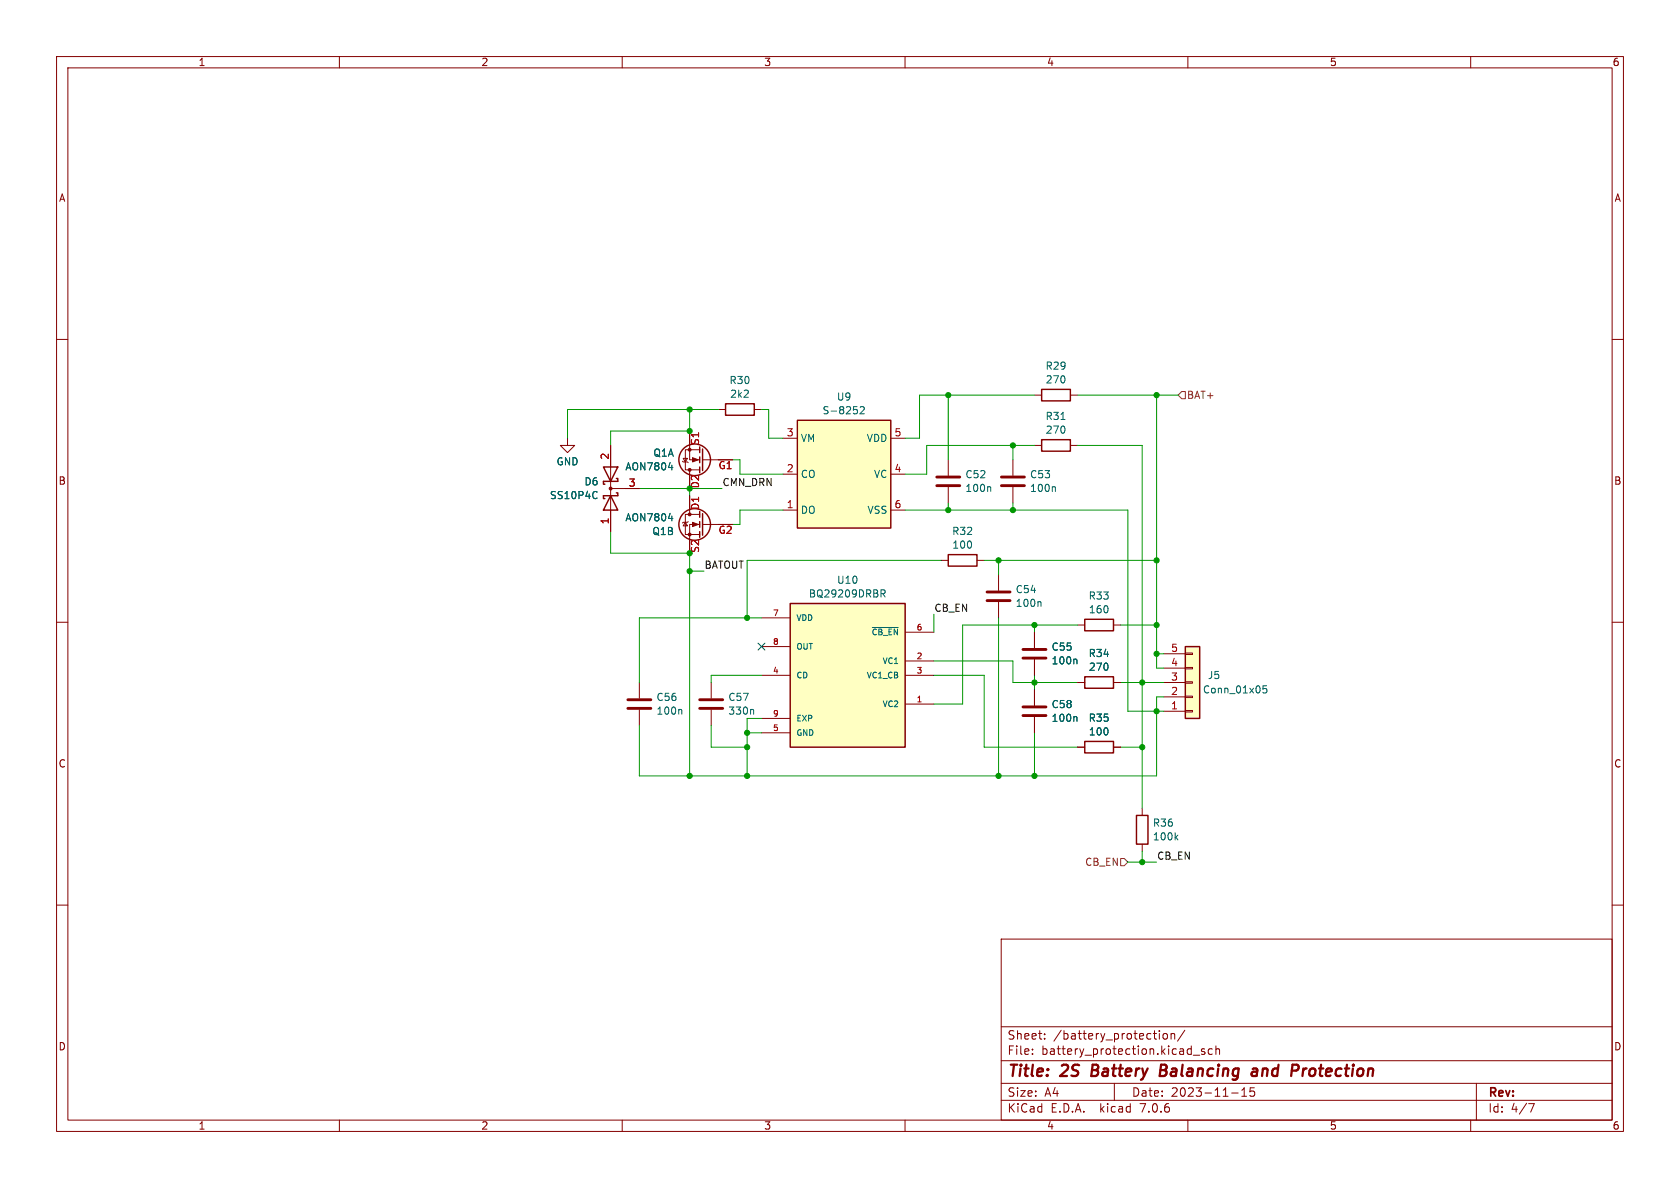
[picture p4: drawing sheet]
<svg xmlns="http://www.w3.org/2000/svg" width="297mm" height="210mm" viewBox="0 0 297 210" stroke-linecap="round" stroke-linejoin="round" font-family="sans-serif">
<g fill="none" stroke="#840000" stroke-width=".18">
<path d="M10 10h277v190h-277zM12 12h273v186h-273zM60 10v2M110 10v2M160 10v2M210 10v2M260 10v2M10 60h2M285 60h2M100.3 77.5v1.2h1.3l-1.3 1.3-1.2-1.3h1.2M107.9 78.7v15.3M121.9 76.2v5.1h1.8"/>
<path d="M123.7 79.5h-2.5v3.6h2.5M127 72.4h1.3M133.3 72.4h1.3M138.4 77.5h2.6M157.5 77.5h2.5M182.9 78.7h1.2M182.9 69.9h1.2M189.2 78.7h1.3M189.2 69.9h1.3M107.9 86.4h5.1M120.6 81.5l.2 .2h.7l.2 .1M120.8 81h.7l-.3 .7z"/>
<path d="M121.2 92.3l.3 .7h-.7zM121.7 92.2l-.2 .1h-.7l-.2 .2M121.9 83.1v3.3M121.9 87.6v3.3M123.7 92.7h-1.8v5.1M123.7 90.9h-2.5v3.6h2.5M124.2 92.7h5.3M124.2 81.3h5.3M138.4 90.2h2.6M138.4 83.8h2.6M157.5 90.2h2.5M157.5 83.8h2.5"/>
<path d="M166.4 99.1h1.2M167.6 81.3v2.8M167.6 86.1v2.8M172.7 99.1h1.3M179.1 81.3v2.8M179.1 86.1v2.8M10 110h2M134.6 119.4h5.1M134.6 109.2h5.1M134.6 114.3h5.1M160 116.8h5.1M160 119.4h5.1"/>
<path d="M160 111.8h5.1M176.5 101.6v2.8M176.5 106.4v2.8M182.9 111.8v2.8M182.9 116.6v2.8M190.5 110.5h1.3M196.8 110.5h1.3M205.7 118.1h3.8M205.7 115.6h3.8M209.5 115.4h1.3v.3h-1.3zM209.5 118h1.3v.2h-1.3zM285 110h2"/>
<path d="M113 120.7v2.7M113 125.5v2.8M125.7 120.7v2.7M125.7 125.5v2.8M134.6 129.5h5.1M134.6 127h5.1M160 124.5h5.1M182.9 121.9v2.8M182.9 126.7v2.8M190.5 120.7h1.3M190.5 132.1h1.3M196.8 120.7h1.3"/>
<path d="M196.8 132.1h1.3M205.7 125.7h3.8M205.7 123.2h3.8M205.7 120.7h3.8M209.5 120.5h1.3v.3h-1.3zM209.5 123.1h1.3v.2h-1.3zM209.5 125.6h1.3v.3h-1.3zM10 160h2M201.9 142.9v1.2M201.9 149.2v1.3M285 160h2M177 166h108v32h-108z"/>
<path d="M60 198v2M110 198v2M160 198v2M177 194.5h108M177 191.5h108M177 187.5h108M177 181.5h108M182.5 186.3v.1M182.5 185.5v.1M184.7 183.6v.1M184.7 182.8v.1M197 191.5v3"/>
<path d="M205 182.2v.1M205 182.7v1M205.7 182.8l.2-.1 .4 .1 .1 .6-.2 .2-.3 .1-.2-.1zM207 182.8l.2-.1 .4 .1 .1 .9M207 182.7v1M209.5 182.1l-1.3 2M210 198v2M211 186.5h1.1M213 185.5l-.4-.1-.2 .2 .1 .2 .5 .2v.3h-.6M214.3 185.5l-.4-.1-.3 .3v.4l.1 .2h.6M215 185.5l.2-.1 .3 .1 .1 .9M215 184.9v1.5"/>
<path d="M217.7 193.2h1.2M219.5 193.8h.9M219.5 192.7l.5-.4v1.5M221.7 192.3h-.7v.7l.2-.1h.5l.1 .3-.1 .5-.2 .1-.5-.1M260 198v2M261 191.5v6.5M270.2 195.1h1l-.6 1.5"/>
</g>
<path d="M193.2 188.2l-.3 2h.8M205.1 189.2h.7M205.8 189.2l.3 .1M205.9 188.2h-.6l-.3 2 1-.1M206 189.1l-.2 .1M221.5 189l.2-.1 .5 .1v1.2M222.3 189.4h-.7a.4 .4 0 0 0-.3 .4 .4 .4 0 0 0 .2 .4l.7-.1M230.4 188.9l-.1 1.3M230.8 188.9l-.4 .4" fill="none" stroke="#840000" stroke-width=".4"/>
<g fill="#ffffc2" stroke="#ffffc2" stroke-width=".18">
<path d="M209.5 114.3h2.6v12.7h-2.6z"/>
<path d="M141 74.3h16.5v19h-16.5z"/>
<path d="M139.7 106.7h20.3v25.4h-20.3z"/>
</g>
<g fill="none" stroke="#840000" stroke-width=".25">
<path d="M123.7 79v1M124.2 79.4v3.8M128.3 71.4h5v2h-5zM141 74.3h16.5v19h-16.5zM184.1 77.7h5.1v2.1h-5.1zM184.1 68.8h5.1v2.1h-5.1zM106.7 82.6h2.5l-1.3 2.5zM107.9 87.6l1.3 2.6h-2.5zM109 87.1h.2v.5h-2.5v.5h.2M109 84.6h.2v.5h-2.5v.5h.2M123.7 80.8v1M123.7 82.6v1"/>
<path d="M123.7 90.4v1M123.7 92.2v1M123.7 94v1M124.2 90.8v3.8M167.6 98h5.1v2.1h-5.1zM139.7 106.7h20.3v25.4h-20.3zM191.8 119.6h5v2.1h-5zM191.8 109.5h5v2h-5zM209.5 114.3h2.6v12.7h-2.6zM191.8 131.1h5v2h-5zM200.9 144.1h2v5.1h-2z"/>
<circle cx="122.8" cy="92.7" r="2.79"/>
<circle cx="122.8" cy="81.3" r="2.79"/>
</g>
<g fill="none" stroke="#006464" stroke-width=".18">
<path d="M151.5 72.5v.5M152.1 72l.5-.1 .2 .3-.8 1h.8M187.6 74.2h.7M105.3 86.9l.3 .1M105.6 88l-.3 .2M118.2 91.7h.8M118.2 82.6h.8M175 86l.1 .2v.7M186.4 86l.2 .2v.7M154.2 110.9h4.6M155.8 104.3h.4l.3 .2-.1 .4h-.6M156.1 104.9l.4 .6"/>
<path d="M183.9 106.4l.1 .1v.7M190.2 116.5l.2 .2v.7M120.4 125.4l.1 .2v.7M133.1 125.4l.1 .2v.7M190.2 126.7l.2 .2v.6M223.9 121.2h-.6l-.1 .6 .2-.1 .5 .1 .1 .2-.1 .4-.2 .1-.5-.1M207.9 148l.3 .5M208.2 147.6l-.5 .5"/>
</g>
<g fill="none" stroke="#840000" stroke-width=".51">
<path d="M165.6 85.9h4.1M165.6 84.3h4.1M177 85.9h4.1M177 84.3h4.1M174.5 106.2h4.1M174.5 104.6h4.1M180.8 116.3h4.1M180.8 114.8h4.1M111 125.2h4.1M111 123.7h4.1M123.7 125.2h4.1M123.7 123.7h4.1"/>
<path d="M180.8 126.5h4.1M180.8 125h4.1"/>
</g>
<g fill="#840000" stroke="#840000" stroke-width=".18">
<path d="M122.4 92.3l1 .4-1 .4z"/>
<path d="M122.4 80.9l1 .4-1 .4z"/>
<circle cx="121.9" cy="94.5" r=".25"/>
<circle cx="121.9" cy="90.9" r=".25"/>
<circle cx="121.9" cy="79.5" r=".25"/>
<circle cx="121.9" cy="83.1" r=".25"/>
<circle cx="107.9" cy="86.4" r=".25"/>
</g>
<path d="M208.9 69.2h.6v1.3h-.6l-.6-.6zM198.1 151.8h.7l.6 .6-.6 .6h-.7z" fill="none" stroke="#725600" stroke-width=".18"/>
<g fill="none" stroke="#009600" stroke-width=".18">
<path d="M121.9 72.4v3.8h-14v2.5M127 72.4h-26.7v5.1M134.6 72.4h1.3v5.1h2.5M167.6 69.9v11.4M179.1 78.7v2.6M182.9 69.9h-20.3v7.6h-2.6M182.9 78.7h-19.1v5.1h-3.8M190.5 78.7h11.4v64.2M190.5 69.9h17.8M204.5 69.9v48.2h1.2M107.9 94v3.8h14v39.4M113 86.4h14.6"/>
<path d="M121.9 86.4v1.2M129.5 81.3h1.3v2.5h7.6M138.4 90.2h-7.6v2.5h-1.3M160 90.2h39.4v35.5h6.3M166.4 99.1h-34.3v10.1M167.6 88.9v1.3M174 99.1h30.5M176.5 99.1v2.5M179.1 88.9v1.3M121.9 101h2.6M134.6 119.4h-8.9v1.3M134.6 109.2h-21.6v11.5"/>
<path d="M165.1 119.4h8.9v12.7h16.5M165.1 116.8h14v3.9h11.4M165.1 108.6v3.2M176.5 109.2v28M182.9 110.5v1.3M182.9 119.4v2.5M190.5 110.5h-20.3v14h-5.1M198.1 110.5h6.4M204.5 115.6h1.2M125.7 128.3v3.8h6.4M132.1 129.5h2.5M134.6 127h-2.5v10.2"/>
<path d="M182.9 129.5v7.7M198.1 132.1h3.8M198.1 120.7h7.6M205.7 123.2h-1.2v14h-91.5v-8.9M199.4 152.4h5.1M201.9 150.5v1.9"/>
</g>
<path d="M134 113.7l1.2 1.2M135.2 113.7l-1.2 1.2" fill="none" stroke="#000084" stroke-width=".18"/>
<g fill="#009600" stroke="#009600" stroke-width=".18">
<circle cx="182.9" cy="137.2" r=".46"/>
<circle cx="201.9" cy="132.1" r=".46"/>
<circle cx="204.5" cy="115.6" r=".46"/>
<circle cx="182.9" cy="120.7" r=".46"/>
<circle cx="176.5" cy="137.2" r=".46"/>
<circle cx="201.9" cy="152.4" r=".46"/>
<circle cx="201.9" cy="120.7" r=".46"/>
<circle cx="204.5" cy="125.7" r=".46"/>
<circle cx="167.6" cy="69.9" r=".46"/>
<circle cx="121.9" cy="76.2" r=".46"/>
<circle cx="121.9" cy="86.4" r=".46"/>
<circle cx="121.9" cy="72.4" r=".46"/>
<circle cx="167.6" cy="90.2" r=".46"/>
<circle cx="204.5" cy="99.1" r=".46"/>
<circle cx="204.5" cy="110.5" r=".46"/>
<circle cx="204.5" cy="69.9" r=".46"/>
<circle cx="182.9" cy="110.5" r=".46"/>
<circle cx="179.1" cy="78.7" r=".46"/>
<circle cx="176.5" cy="99.1" r=".46"/>
<circle cx="179.1" cy="90.2" r=".46"/>
<circle cx="132.1" cy="137.2" r=".46"/>
<circle cx="132.1" cy="129.5" r=".46"/>
<circle cx="132.1" cy="132.1" r=".46"/>
<circle cx="132.1" cy="109.2" r=".46"/>
<circle cx="121.9" cy="137.2" r=".46"/>
<circle cx="121.9" cy="101" r=".46"/>
<circle cx="121.9" cy="97.8" r=".46"/>
</g>
<g font-size="2.8" fill="#840000">
<text x="178" y="190.9">Title:</text>
<text x="187.7" y="190.9">2S</text>
<text x="193.8" y="190.9">Battery</text>
<text x="206.7" y="190.9">Balancing</text>
<text x="223.8" y="190.9">and</text>
<text x="231.5" y="190.9">Protection</text>
</g>
<g font-size="2.1" fill="#840000">
<text x="178" y="184">Sheet:</text>
<text x="186.2" y="184">/battery_protection/</text>
<text x="178" y="186.7">File:</text>
<text x="184.1" y="186.7">battery_protection.kicad_sch</text>
<text x="178" y="196.9">KiCad</text>
<text x="178" y="194.1">Size:</text>
<text x="184.7" y="194.1">A4</text>
<text x="185.7" y="196.9">E.D.A.</text>
<text x="194.6" y="196.9">kicad</text>
<text x="200" y="194.1">Date:</text>
<text x="201.8" y="196.9">7.0.6</text>
<text x="207" y="194.1">2023-11-15</text>
<text x="263" y="194.3">Rev:</text>
<text x="263" y="196.9">Id:</text>
<text x="267.1" y="196.9">4/7</text>
</g>
<g font-size="1.8" fill="#840000">
<text x="35" y="11.9">1</text>
<text x="85" y="11.9">2</text>
<text x="135" y="11.9">3</text>
<text x="185" y="11.9">4</text>
<text x="235" y="11.9">5</text>
<text x="285" y="11.9">6</text>
<text x="10.3" y="35.9">A</text>
<text x="285.3" y="35.9">A</text>
<text x="10.3" y="85.9">B</text>
<text x="285.3" y="85.9">B</text>
<text x="10.3" y="135.9">C</text>
<text x="285.3" y="135.9">C</text>
<text x="10.3" y="185.9">D</text>
<text x="285.3" y="185.9">D</text>
<text x="35" y="199.9">1</text>
<text x="85" y="199.9">2</text>
<text x="135" y="199.9">3</text>
<text x="185" y="199.9">4</text>
<text x="235" y="199.9">5</text>
<text x="285" y="199.9">6</text>
</g>
<g font-size="1.8" fill="#006464">
<text x="184.7" y="65.6">R29</text>
<text x="128.9" y="68.1">R30</text>
<text x="129" y="70.5">2k2</text>
<text x="147.9" y="71">U9</text>
<text x="184.8" y="68">270</text>
<text x="145.3" y="73.4">S-8252</text>
<text x="184.7" y="74.4">R31</text>
<text x="184.8" y="76.9">270</text>
<text x="98.3" y="82.5">GND</text>
<text x="110.5" y="83.4">AON7804</text>
<text x="115.4" y="80.9">Q1A</text>
<text x="141.5" y="78.3">VM</text>
<text x="153.1" y="78.3">VDD</text>
<text x="97.1" y="88.4">SS10P4C</text>
<text x="103.2" y="86">D6</text>
<text x="141.5" y="84.7">CO</text>
<text x="154.4" y="84.7">VC</text>
<text x="170.6" y="87.2">100n</text>
<text x="170.6" y="84.7">C52</text>
<text x="182" y="87.2">100n</text>
<text x="182" y="84.7">C53</text>
<text x="110.5" y="92.4">AON7804</text>
<text x="115.2" y="94.8">Q1B</text>
<text x="141.5" y="91">DO</text>
<text x="153.3" y="91">VSS</text>
<text x="168.2" y="94.8">R32</text>
<text x="168.3" y="97.2">100</text>
<text x="142.9" y="105.8">BQ29209DRBR</text>
<text x="147.9" y="103.4">U10</text>
<text x="179.5" y="107.5">100n</text>
<text x="179.5" y="105.1">C54</text>
<text x="192.4" y="106.2">R33</text>
<text x="192.4" y="108.6">160</text>
<text x="185.8" y="117.6">100n</text>
<text x="185.8" y="115.2">C55</text>
<text x="192.4" y="116.4">R34</text>
<text x="192.4" y="118.8">270</text>
<text x="116" y="124.1">C56</text>
<text x="128.7" y="124.1">C57</text>
<text x="185.8" y="125.4">C58</text>
<text x="212.6" y="122.8">Conn_01x05</text>
<text x="213.4" y="120.2">J5</text>
<text x="116" y="126.5">100n</text>
<text x="128.7" y="126.5">330n</text>
<text x="185.8" y="127.8">100n</text>
<text x="192.4" y="127.8">R35</text>
<text x="192.4" y="130.2">100</text>
<text x="203.7" y="146.3">R36</text>
<text x="203.7" y="148.8">100k</text>
</g>
<g font-size="1.8" fill="#725600">
<text x="209.7" y="70.7">BAT+</text>
<text x="191.7" y="153.3">CB_EN</text>
</g>
<g font-size="1.8" fill="#a90000">
<text x="139" y="77.2">3</text>
<text x="158" y="77.2">5</text>
<text x="107.7" y="81.4" transform="rotate(-90 107.7 81.4)">2</text>
<text x="123.9" y="78.8" transform="rotate(-90 123.9 78.8)">S1</text>
<text x="126.9" y="83.3">G1</text>
<text x="139" y="83.6">2</text>
<text x="158" y="83.6">4</text>
<text x="111.1" y="86.1">3</text>
<text x="123.9" y="86.4" transform="rotate(-90 123.9 86.4)">D2</text>
<text x="139" y="89.9">1</text>
<text x="158" y="89.9">6</text>
<text x="107.7" y="92.8" transform="rotate(-90 107.7 92.8)">1</text>
<text x="123.9" y="90.2" transform="rotate(-90 123.9 90.2)">D1</text>
<text x="126.9" y="94.7">G2</text>
<text x="123.9" y="97.8" transform="rotate(-90 123.9 97.8)">S2</text>
<text x="206.9" y="117.9">4</text>
<text x="206.9" y="115.3">5</text>
<text x="206.9" y="125.5">1</text>
<text x="206.9" y="122.9">2</text>
<text x="206.9" y="120.4">3</text>
</g>
<g font-size="1.8" fill="#0f0f0f">
<text x="127.6" y="86">CMN_DRN</text>
<text x="124.5" y="100.6">BATOUT</text>
<text x="165.1" y="108.2">CB_EN</text>
<text x="204.5" y="152.1">CB_EN</text>
</g>
<g font-size="1.4" fill="#a90000">
<text x="136.5" y="109">7</text>
<text x="161.9" y="111.5">6</text>
<text x="136.5" y="119.1">4</text>
<text x="136.5" y="114">8</text>
<text x="161.9" y="116.6">2</text>
<text x="161.9" y="119.1">3</text>
<text x="161.9" y="124.2">1</text>
<text x="136.5" y="129.3">5</text>
<text x="136.5" y="126.7">9</text>
</g>
<g font-size="1.4" fill="#006464">
<text x="140.7" y="110">VDD</text>
<text x="154" y="112.5">~{CB_EN}</text>
<text x="140.7" y="115">OUT</text>
<text x="155.9" y="117.6">VC1</text>
<text x="140.7" y="120.1">CD</text>
<text x="153.1" y="120.1">VC1_CB</text>
<text x="155.9" y="125.2">VC2</text>
<text x="140.7" y="130.3">GND</text>
<text x="140.7" y="127.7">EXP</text>
</g>
</svg>
